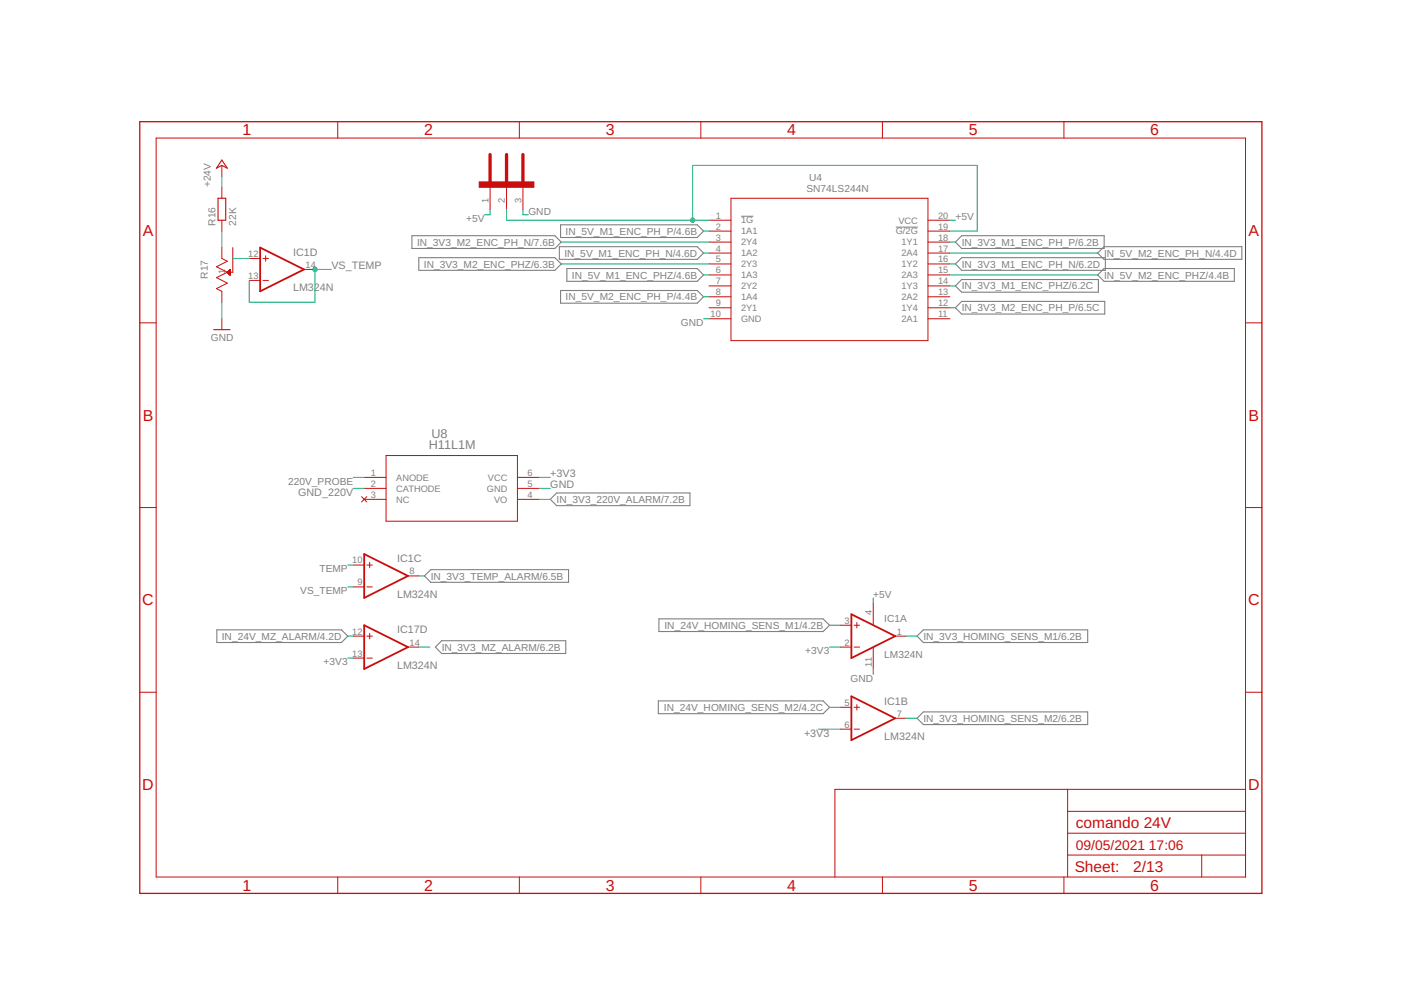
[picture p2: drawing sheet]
<svg xmlns="http://www.w3.org/2000/svg" width="297mm" height="210mm" viewBox="0 0 297 210" stroke-linecap="round" stroke-linejoin="round" font-family="sans-serif">
<path d="M157.1 45.8h2.6M189.9 48.2h4.7" fill="none" stroke="#808080" stroke-width=".21"/>
<g fill="none" stroke="#808080" stroke-width=".23">
<path d="M87.3 50h30.3l1.4 1.3-1.4 1.4h-30.3zM88.8 54.6h28.8l1.4 1.4-1.4 1.3h-28.8zM118.6 52.3h29.2l1.4 1.4-1.4 1.3h-29.2zM118.9 47.7h28.9l1.4 1.3-1.4 1.4h-28.9zM120.2 56.9h27.6l1.4 1.4-1.4 1.3h-27.6zM202.6 56l1.3-1.4h30.5v2.7h-30.5zM203.9 50h30.2v2.7h-30.2l-1.3-1.4zM203.9 59.3h29v2.7h-29l-1.3-1.4zM232.7 53.7l1.4-1.4h29.2v2.7h-29.2zM234.1 56.9h27.6v2.7h-27.6l-1.4-1.3zM118.9 61.6h28.9l1.4 1.3-1.4 1.4h-28.9zM203.9 63.9h30.3v2.7h-30.3l-1.3-1.3z"/>
<path d="M116.7 105.9l1.3-1.4h28.3v2.7h-28.3zM46 133.5h26.4l1.3 1.4-1.3 1.3h-26.4zM90 122.1l1.3-1.3h29.2v2.7h-29.2zM93.6 135.8h26.4v2.8h-26.4l-1.3-1.4zM139.7 131.2h34.8l1.4 1.4-1.4 1.3h-34.8zM194.4 134.9l1.4-1.4h34.8v2.7h-34.8zM139.6 148.6h34.9l1.4 1.4-1.4 1.3h-34.9zM195.8 150.9h34.8v2.7h-34.8l-1.4-1.3z"/>
</g>
<g fill="none" stroke="#c90d0c" stroke-width=".21">
<path d="M33.1 29.3h231v156.6h-231zM47 35.1v2.3M47 39.7v2.3M71.6 25.8v3.5M103.9 39.7v4.7M107.4 39.7v4.7M110.1 25.8v3.5M110.9 39.7v4.7M148.6 25.8v3.5M187.1 25.8v3.5M225.6 25.8v3.5M47 46.7v2.3"/>
<path d="M47 52.5v2.3l1.2 .6-2.3 1.2 2.3 1.1M48.2 57.7l-2.3 1.2 2.3 1.1-2.3 1.2 1.1 .6v2.3M48.2 57.7l.6 .6M48.2 57.7h.6M48.3 57.8h.5M48.3 57.6h.5M48.4 57.9h.4M48.4 57.5h.4M48.5 58h.3M48.5 57.5h.3M48.5 57.4h.3M48.6 58.1h.2"/>
<path d="M48.6 57.4h.2M48.6 57.3h.2M48.7 58.2h.1M48.7 57.3h.1M48.7 57.2h.1M48.7 57.1h.1M48.8 58.3h.1M48.8 57.1l-.6 .6M48.8 57.1v1.2M48.8 57.1h.1M49.4 52.5v5.2h-1.2M52.9 54.8h2.3"/>
<path d="M52.9 59.5h2.3M55.8 54.8h1.1M55.8 59.5h1.1M56.3 54.2v1.2M64.5 57.1h2.3M150.3 58.3h4.7M150.3 46.7h4.7M150.3 49h4.7M150.3 51.3h4.7M150.3 53.7h4.7M150.3 56h4.7M155 42h41.7v30.2h-41.7z"/>
<path d="M196.7 58.3h4.7M196.7 46.7h4.7M196.7 49h4.7M196.7 51.3h4.7M196.7 53.7h4.7M196.7 56h4.7M29.6 68.5h3.5M47 67.6v2.3M150.3 60.6h4.7M150.3 62.9h4.7M150.3 65.3h4.7M150.3 67.6h4.7"/>
<path d="M196.7 60.6h4.7M196.7 62.9h4.7M196.7 65.3h4.7M196.7 67.6h4.7M264.1 68.5h3.4M81.9 96.6h27.8v13.9h-27.8zM29.6 107.6h3.5M74.9 119.8h2.3M76.7 105.3l1.1 1.1M77.2 101.2h4.7M77.2 103.5h4.7M77.2 105.9h4.7"/>
<path d="M77.8 105.3l-1.1 1.1M77.8 119.8h1.2M78.4 119.2v1.2M109.7 101.2h4.7M109.7 103.5h4.7M109.7 105.9h4.7M264.1 107.6h3.4M74.9 134.9h2.3M74.9 124.4h2.3M74.9 139.5h2.3M77.8 134.9h1.2M77.8 124.4h1.2"/>
<path d="M77.8 139.5h1.2M78.4 134.3v1.2M86.5 137.2h2.3M86.5 122.1h2.3M178.2 132.6h2.3M178.2 137.2h2.3M181.1 132.6h1.1M181.1 137.2h1.1M181.7 132v1.1M185.1 127.9v4.7M185.1 137.2v4.6M189.8 134.9h2.3"/>
<path d="M29.6 146.8h3.5M178.2 150h2.3M178.2 154.6h2.3M181.1 150h1.1M181.1 154.6h1.1M181.7 149.4v1.1M189.8 152.3h2.3M264.1 146.8h3.4M226.4 167.4v18.5M226.4 176.7h37.7M226.4 172h37.7M264.1 167.4h-87.1v18.5"/>
<path d="M71.6 185.9v3.5M110.1 185.9v3.5M148.6 185.9v3.5M187.1 185.9v3.5M225.6 185.9v3.5M226.4 181.3h37.7M254.8 181.3v4.6"/>
</g>
<path d="M29.6 25.8h237.9v163.6h-237.9z" fill="none" stroke="#c90d0c" stroke-width=".28"/>
<path d="M47 33.9l1.2 1.8-1.2-.6-1.1 .6zM46.2 42h1.7v4.7h-1.7zM45.3 69.9h3.5" fill="none" stroke="#c90d0c" stroke-width=".23"/>
<path d="M55.2 52.5l9.3 4.6-9.3 4.7zM77.2 117.5l9.3 4.6-9.3 4.7zM77.2 132.6l9.3 4.6-9.3 4.6zM180.5 130.2l9.3 4.7-9.3 4.6zM180.5 147.6l9.3 4.7-9.3 4.6z" fill="none" stroke="#c90d0c" stroke-width=".38"/>
<path d="M101.6 38.6h11.6v1.1h-11.6z" fill="#c90d0c" stroke="#c90d0c" stroke-width=".21"/>
<path d="M103.9 32.8v5.8M107.4 32.8v5.8M110.9 32.8v5.8" fill="none" stroke="#c90d0c" stroke-width=".7"/>
<g fill="none" stroke="#0dab76" stroke-width=".21">
<path d="M47 37.4v2.3M47 49v3.5M49.4 54.8h3.5M70.3 57.1h-3.5v7h-13.9v-4.6M103.9 44.4v1.1h-1.2M107.4 44.4v2.3h42.9M110.9 44.4v1.1h1.1M119 51.3h31.3M119 56h31.3M146.9 46.7v-11.6h60.3v13.9h-5.8M149.2 49h1.1M149.2 53.7h1.1"/>
<path d="M149.2 58.3h1.1M201.4 46.7h1.2M201.4 53.7h31.3M201.4 58.3h31.3M201.4 51.3h1.2M201.4 56h1.2M47 64.1v3.5M149.2 67.6h1.1M149.2 62.9h1.1M201.4 60.6h1.2M201.4 65.3h1.2M73.7 119.8h1.2"/>
<path d="M74.9 101.2h2.3M74.9 103.5h2.3M114.4 101.2h2.3M114.4 103.5h2.3M114.4 105.9h2.3M73.7 139.5h1.2M73.7 124.4h1.2M73.7 134.9h1.2M88.8 137.2h2.3M88.8 122.1h1.2M175.9 137.2h2.3M175.9 132.6h2.3"/>
<path d="M185.1 126.8v1.1M192.1 134.9h2.3M173.5 154.6h4.7M175.9 150h2.3M185.1 141.8v1.2M192.1 152.3h2.3"/>
</g>
<g fill="#0dab76" stroke="#0dab76" stroke-width=".21">
<circle cx="66.8" cy="57.1" r=".47"/>
<circle cx="146.9" cy="46.7" r=".47"/>
</g>
<g font-size="3.4" fill="#c90d0c">
<text x="51.4" y="28.7">1</text>
<text x="89.9" y="28.7">2</text>
<text x="128.4" y="28.7">3</text>
<text x="166.9" y="28.7">4</text>
<text x="205.4" y="28.7">5</text>
<text x="243.9" y="28.7">6</text>
<text x="30.3" y="50">A</text>
<text x="264.7" y="50">A</text>
<text x="30.3" y="89.2">B</text>
<text x="264.7" y="89.2">B</text>
<text x="30.2" y="128.4">C</text>
<text x="264.6" y="128.4">C</text>
<text x="30.2" y="167.5">D</text>
<text x="264.6" y="167.5">D</text>
<text x="51.4" y="188.9">1</text>
<text x="89.9" y="188.9">2</text>
<text x="128.4" y="188.9">3</text>
<text x="166.9" y="188.9">4</text>
<text x="205.4" y="188.9">5</text>
<text x="243.9" y="188.9">6</text>
</g>
<g font-size="3.3" fill="#c90d0c">
<text x="228.1" y="175.5">comando 24V</text>
<text x="227.9" y="184.9">Sheet:</text>
<text x="240.3" y="184.8">2/13</text>
</g>
<g font-size="2.9" fill="#c90d0c">
<text x="228.1" y="180.1">09/05/2021</text>
<text x="243.6" y="180.1">17:06</text>
</g>
<g font-size="2.7" fill="#808080">
<text x="90.9" y="95.2">H11L1M</text>
<text x="91.5" y="92.9">U8</text>
</g>
<g font-size="2.3" fill="#808080">
<text x="62.1" y="54.2">IC1D</text>
<text x="70.3" y="57.1">VS_TEMP</text>
<text x="62.1" y="61.8">LM324N</text>
<text x="116.7" y="101.2">+3V3</text>
<text x="63.2" y="105.2">GND_220V</text>
<text x="116.7" y="103.5">GND</text>
<text x="84.2" y="119.2">IC1C</text>
<text x="84.2" y="126.8">LM324N</text>
<text x="84.2" y="134.3">IC17D</text>
<text x="84.2" y="141.8">LM324N</text>
<text x="187.5" y="149.4">IC1B</text>
<text x="170.5" y="156.2">+3V3</text>
<text x="187.5" y="156.9">LM324N</text>
</g>
<g font-size="2.2" fill="#808080">
<text x="44.7" y="39.7" transform="rotate(-90 44.7 39.7)">+24V</text>
<text x="171" y="40.7">SN74LS244N</text>
<text x="171.5" y="38.4">U4</text>
<text x="45.7" y="47.8" transform="rotate(-90 45.7 47.8)">R16</text>
<text x="50.1" y="47.8" transform="rotate(-90 50.1 47.8)">22K</text>
<text x="98.8" y="47.1">+5V</text>
<text x="112" y="45.5">GND</text>
<text x="88.4" y="52.1">IN_3V3_M2_ENC_PH_N/7.6B</text>
<text x="119.9" y="49.8">IN_5V_M1_ENC_PH_P/4.6B</text>
<text x="203.9" y="52.1">IN_3V3_M1_ENC_PH_P/6.2B</text>
<text x="44.1" y="59.1" transform="rotate(-90 44.1 59.1)">R17</text>
<text x="89.9" y="56.7">IN_3V3_M2_ENC_PHZ/6.3B</text>
<text x="119.7" y="54.4">IN_5V_M1_ENC_PH_N/4.6D</text>
<text x="121.3" y="59">IN_5V_M1_ENC_PHZ/4.6B</text>
<text x="203.9" y="56.7">IN_3V3_M1_ENC_PH_N/6.2D</text>
<text x="234.1" y="54.4">IN_5V_M2_ENC_PH_N/4.4D</text>
<text x="234.1" y="59.1">IN_5V_M2_ENC_PHZ/4.4B</text>
<text x="119.9" y="63.7">IN_5V_M2_ENC_PH_P/4.4B</text>
<text x="203.9" y="61.4">IN_3V3_M1_ENC_PHZ/6.2C</text>
<text x="144.4" y="69.1">GND</text>
<text x="203.9" y="66">IN_3V3_M2_ENC_PH_P/6.5C</text>
<text x="44.7" y="72.2">GND</text>
<text x="61.1" y="102.8">220V_PROBE</text>
<text x="118" y="106.6">IN_3V3_220V_ALARM/7.2B</text>
<text x="63.7" y="126">VS_TEMP</text>
<text x="67.7" y="121.3">TEMP</text>
<text x="91.3" y="122.9">IN_3V3_TEMP_ALARM/6.5B</text>
<text x="185.1" y="126.8">+5V</text>
<text x="187.5" y="132">IC1A</text>
<text x="47" y="135.6">IN_24V_MZ_ALARM/4.2D</text>
<text x="93.7" y="138">IN_3V3_MZ_ALARM/6.2B</text>
<text x="140.9" y="133.3">IN_24V_HOMING_SENS_M1/4.2B</text>
<text x="195.8" y="135.6">IN_3V3_HOMING_SENS_M1/6.2B</text>
<text x="68.6" y="141">+3V3</text>
<text x="170.7" y="138.7">+3V3</text>
<text x="187.5" y="139.5">LM324N</text>
<text x="180.3" y="144.5">GND</text>
<text x="140.8" y="150.7">IN_24V_HOMING_SENS_M2/4.2C</text>
<text x="195.8" y="153.1">IN_3V3_HOMING_SENS_M2/6.2B</text>
</g>
<g font-size="2" fill="#808080">
<text x="103.6" y="43" transform="rotate(-90 103.6 43)">1</text>
<text x="107.1" y="43" transform="rotate(-90 107.1 43)">2</text>
<text x="110.5" y="43" transform="rotate(-90 110.5 43)">3</text>
<text x="151.7" y="46.4">1</text>
<text x="157.1" y="47.4">1G</text>
<text x="190.5" y="47.4">VCC</text>
<text x="198.9" y="46.4">20 +5V</text>
<text x="151.7" y="48.7">2</text>
<text x="151.7" y="51">3</text>
<text x="151.7" y="53.3">4</text>
<text x="157.1" y="49.7">1A1</text>
<text x="157.1" y="52">2Y4</text>
<text x="189.9" y="49.7">G/2G</text>
<text x="191.1" y="52">1Y1</text>
<text x="198.9" y="53.3">17</text>
<text x="198.9" y="51">18</text>
<text x="198.9" y="48.7">19</text>
<text x="47.7" y="58" transform="rotate(-90 47.7 58)">1</text>
<text x="52.6" y="59.1">13</text>
<text x="52.6" y="54.5">12</text>
<text x="64.8" y="56.8">14</text>
<text x="151.7" y="55.6">5</text>
<text x="151.7" y="58">6</text>
<text x="157.1" y="54.3">1A2</text>
<text x="157.1" y="56.7">2Y3</text>
<text x="157.1" y="59">1A3</text>
<text x="191.1" y="59">2A3</text>
<text x="191.1" y="54.4">2A4</text>
<text x="191.1" y="56.7">1Y2</text>
<text x="198.9" y="58">15</text>
<text x="198.9" y="55.6">16</text>
<text x="151.7" y="60.3">7</text>
<text x="151.7" y="62.6">8</text>
<text x="151.7" y="64.9">9</text>
<text x="157.1" y="61.3">2Y2</text>
<text x="157.1" y="63.6">1A4</text>
<text x="157.1" y="66">2Y1</text>
<text x="191.1" y="63.6">2A2</text>
<text x="191.1" y="66">1Y4</text>
<text x="191.1" y="61.3">1Y3</text>
<text x="198.9" y="64.9">12</text>
<text x="198.9" y="62.6">13</text>
<text x="198.9" y="60.3">14</text>
<text x="150.6" y="67.3">10</text>
<text x="157.1" y="68.3">GND</text>
<text x="191.1" y="68.3">2A1</text>
<text x="198.9" y="67.3">11</text>
<text x="78.6" y="100.9">1</text>
<text x="84" y="101.9">ANODE</text>
<text x="103.4" y="101.9">VCC</text>
<text x="111.8" y="100.9">6</text>
<text x="78.6" y="103.2">2</text>
<text x="78.6" y="105.5">3</text>
<text x="84" y="104.2">CATHODE</text>
<text x="84" y="106.6">NC</text>
<text x="103.2" y="104.2">GND</text>
<text x="104.7" y="106.6">VO</text>
<text x="111.8" y="105.5">4</text>
<text x="111.8" y="103.2">5</text>
<text x="74.7" y="119.5">10</text>
<text x="75.8" y="124.1">9</text>
<text x="86.8" y="121.8">8</text>
<text x="184.8" y="130.4" transform="rotate(-90 184.8 130.4)">4</text>
<text x="74.7" y="134.6">12</text>
<text x="86.8" y="136.9">14</text>
<text x="179.1" y="136.9">2</text>
<text x="179.1" y="132.2">3</text>
<text x="190.1" y="134.6">1</text>
<text x="74.7" y="139.2">13</text>
<text x="184.8" y="141.4" transform="rotate(-90 184.8 141.4)">11</text>
<text x="179.1" y="149.6">5</text>
<text x="179.1" y="154.3">6</text>
<text x="190.1" y="152">7</text>
</g>
</svg>
